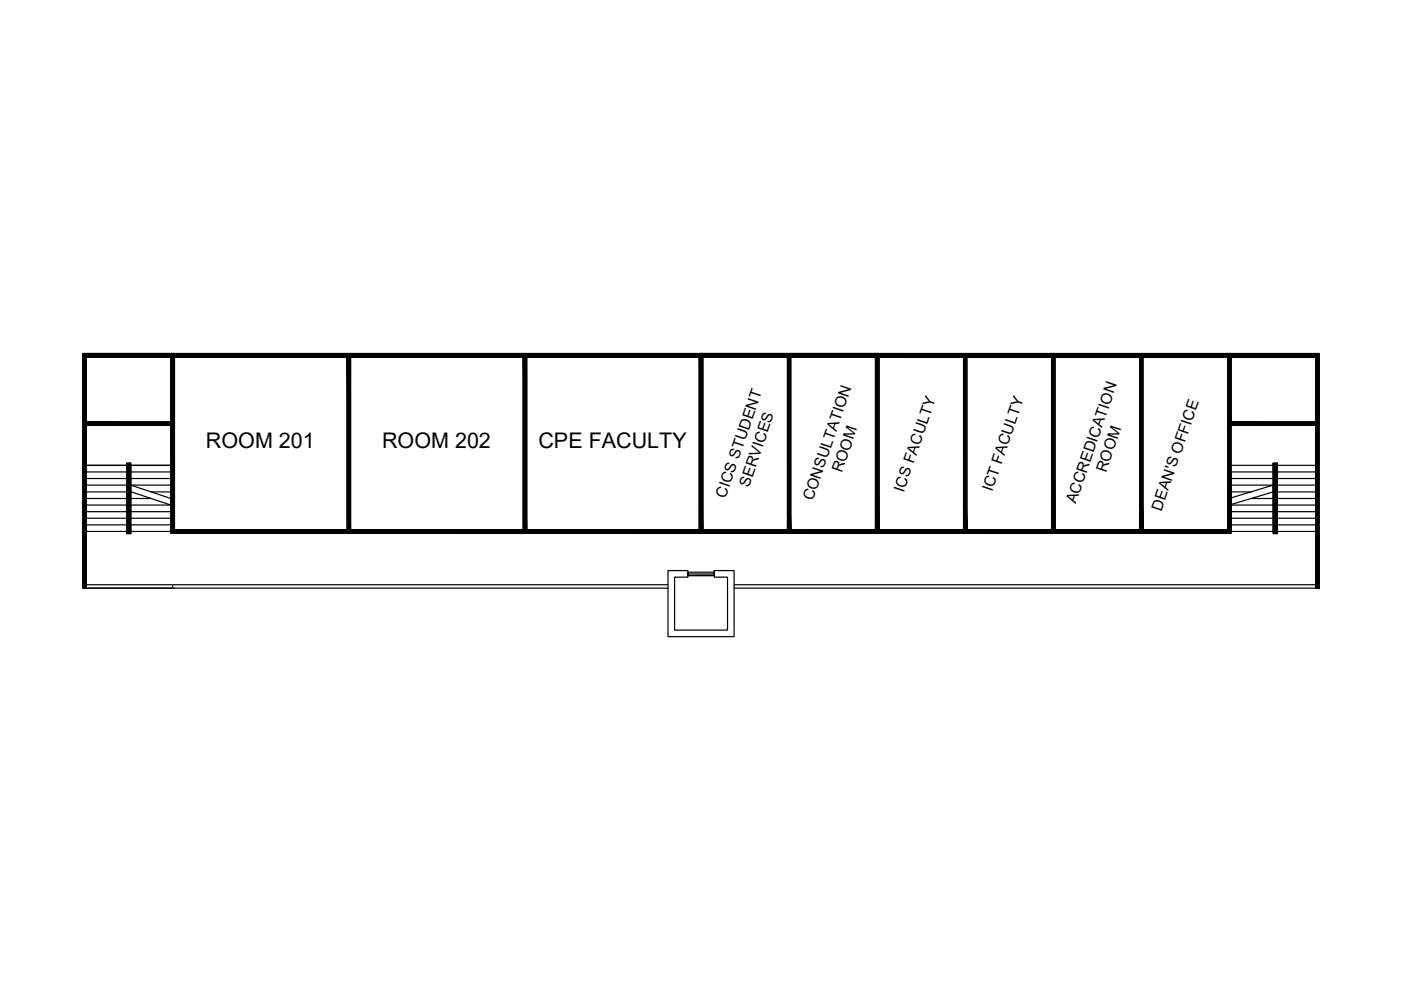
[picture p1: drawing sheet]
<svg xmlns="http://www.w3.org/2000/svg" width="297mm" height="210mm" viewBox="0 0 297 210" stroke-linecap="round" stroke-linejoin="round" font-family="sans-serif">
<!-- layer: hatches -->
<g fill="none" stroke="#000" stroke-width=".25">
<path d="M17.9 75.3h261.4v48.7M17.9 75.3h261.4v14.5M17.9 75.3v48.7M18.3 75.7h17.9v13.7h-17.9zM36.2 75.7v37.4h38.1M36.2 75h224.8M36.6 75.3h-18.7v14.5M36.6 75.7v37M37 75.7h36.6v36.6h-36.6zM37 75.7v36.6M73.6 75.7v36.6M74.3 75.7h36.6v36.6h-36.6z"/>
<path d="M74.3 75.7v36.6M110.9 75.7v36.6M111.7 75.7h36.6v36.6h-36.6zM111.7 75.7v36.6M148.3 75.7v36.6v-36.6M149 75.7h36.6v36.6h-36.6zM149 75.7v36.6M166.9 75.7h.8v36.6h-.8zM185.6 75.7v36.6M186.3 75.7h36.7v36.6h-36.7zM186.3 75.7v36.6M204.3 75.7h.7v36.6h-.7z"/>
<path d="M223 75.7v36.6M223.7 75.7h36.6v36.6h-36.6zM223.7 75.7v36.6M241.6 75.7h.7v36.6h-.7zM260.3 75h19.4v15.2M260.3 75.7v14.5M261 75.7v37.4h-38M261 75.7h18v13.7h-18zM17.6 90.2v-15.2h19.4h-19.4v49.7h19.4M18.3 89.8h17.9M18.3 98.7h8.6v14h-8.6M18.3 90.2h17.9"/>
<path d="M26.9 98.2h.8v14.9h-.8zM27.7 98.7h8.5h-8.5v14h8.9M260.7 89.8v-14.1v37h-37.4v-37v37h-37.3v-37v37h-37.4v-37v37h-37.3v-37v37h-37.4v-37v37h-37.3M261 89.8h18M261 98.7h8.9v14h-9.2M261 90.2h18M269.9 98.2h.9v14.9h-.9zM279 98.7h-8.2v14h8.2M18.3 111.3h8.6M18.3 109.9h8.6M18.3 108.5h8.6M18.3 107.1h8.6"/>
<path d="M18.3 105.7h8.6M18.3 104.3h8.6M18.3 102.9h8.6M18.3 101.5h8.6M18.3 100.1h8.6M27.7 104.3h.1M27.7 102.9l8.5 2.8v1.4l-8.5-2.8zM27.7 111.3h8.5M27.7 109.9h8.5M27.7 108.5h8.5M27.7 107.1h8.5M27.7 105.7h4.3"/>
<path d="M27.7 102.9h8.5M27.7 101.5h8.5M27.7 100.1h8.5M32 104.3h4.2M73.6 113.1h150.1M73.9 112.7v.4M111.3 112.7v.4M148.6 112.7v.4M186 112.7v.4M223.3 112.7v.4M260.7 105.7v1.4M261 111.3h8.9"/>
<path d="M261 109.9h8.9M261 108.5h8.9M261 107.1h8.9M261 104.3h4.3M261 102.9h8.9M261 101.5h8.9M261 100.1h8.9M265.3 105.7h4.6M269.9 102.9v1.4l-8.9 2.7M269.9 102.9l-8.9 2.7M270.8 111.3h8.2M270.8 109.9h8.2"/>
<path d="M270.8 108.5h8.2M270.8 107.1h8.2M270.8 105.7h8.2M270.8 104.3h8.2M270.8 102.9h8.2M270.8 101.5h8.2M270.8 100.1h8.2M17.6 124h.7v.7M36.6 124.4h.1M141.6 124h-123.3v-48.3h260.7v48.3h-123.4M141.6 124.7h-124v-49.7h262.1v49.7h-124.1M141.6 121h4.2v1.4h-2.8v11.2h11.2v-11.2h-2.7v-1.4h4.1v14h-14z"/>
<path d="M145.8 121.3h5.7v.7h-5.7v-.3h5.7v.3h-5.7zM279 124h.7v.7h-.7z"/>
</g>
<g fill="#000" stroke="#000" stroke-width=".21">
<path d="M17.6 75.3l.3 14.9v-14.9zM17.6 75.3l.3 14.9h-.3z"/>
<path d="M17.9 75.7l.4 14.1v-14.1zM17.9 75.7l.4 14.1h-.4z"/>
<path d="M36.2 75.7l.4 13.7v-13.7zM36.2 75.7l.4 13.7h-.4z"/>
<path d="M36.6 75.7l.4 36.6v-36.6zM36.6 75.7l.4 36.6h-.4z"/>
<path d="M73.6 75.7l.3 36.6v-36.6zM73.6 75.7l.3 36.6h-.3z"/>
<path d="M73.9 75.7l.4 36.6v-36.6zM73.9 75.7l.4 36.6h-.4z"/>
<path d="M110.9 75.7l.4 36.6v-36.6zM110.9 75.7l.4 36.6h-.4z"/>
<path d="M111.3 75.7l.4 36.6v-36.6zM111.3 75.7l.4 36.6h-.4z"/>
<path d="M148.3 75.7l.3 36.6v-36.6zM148.3 75.7l.3 36.6h-.3z"/>
<path d="M148.6 75.7l.4 36.6v-36.6zM148.6 75.7l.4 36.6h-.4z"/>
<path d="M166.9 75.7l.8 36.6v-36.6zM166.9 75.7l.8 36.6h-.8z"/>
<path d="M185.6 75.7l.4 36.6v-36.6zM185.6 75.7l.4 36.6h-.4z"/>
<path d="M186 75.7l.3 36.6v-36.6zM186 75.7l.3 36.6h-.3z"/>
<path d="M204.3 75.7l.7 36.6v-36.6zM204.3 75.7l.7 36.6h-.7z"/>
<path d="M223 75.7l.3 36.6v-36.6zM223 75.7l.3 36.6h-.3z"/>
<path d="M223.3 75.7l.4 36.6v-36.6zM223.3 75.7l.4 36.6h-.4z"/>
<path d="M241.6 75.7l.7 36.6v-36.6zM241.6 75.7l.7 36.6h-.7z"/>
<path d="M260.3 75.7l.4 14.5v-14.5zM260.3 75.7l.4 14.5h-.4z"/>
<path d="M260.7 75.7l.3 37v-37zM260.7 75.7l.3 37h-.3z"/>
<path d="M17.9 75.3l261.4 .4v-.4zM17.9 75.3l261.4 .4h-261.4z"/>
<path d="M279 75.7l.3 13.7v-13.7zM279 75.7l.3 13.7h-.3z"/>
<path d="M17.6 75l262.1 .3v-.3zM17.6 75l262.1 .3h-262.1z"/>
<path d="M279.3 75.3l.4 14.5v-14.5zM279.3 75.3l.4 14.5h-.4z"/>
<path d="M17.6 90.2l.3 33.8v-33.8zM17.6 90.2l.3 33.8h-.3z"/>
<path d="M17.9 89.8l.4 8.9v-8.9zM17.9 89.8l.4 8.9h-.4z"/>
<path d="M17.9 98.7l.4 25.3v-25.3zM17.9 98.7l.4 25.3h-.4z"/>
<path d="M26.9 98.2l.8 14.9v-14.9zM26.9 98.2l.8 14.9h-.8z"/>
<path d="M18.3 89.4l17.9 .4v-.4zM18.3 89.4l17.9 .4h-17.9z"/>
<path d="M18.3 89.8l17.9 .4v-.4zM18.3 89.8l17.9 .4h-17.9z"/>
<path d="M36.2 89.4l.4 23.3v-23.3zM36.2 89.4l.4 23.3h-.4z"/>
<path d="M260.3 90.2l.4 22.1v-22.1zM260.3 90.2l.4 22.1h-.4z"/>
<path d="M269.9 98.2l.9 14.9v-14.9zM269.9 98.2l.9 14.9h-.9z"/>
<path d="M261 89.4l18 .4v-.4zM261 89.4l18 .4h-18z"/>
<path d="M261 89.8l18 .4v-.4zM261 89.8l18 .4h-18z"/>
<path d="M279 89.4l.3 34.6v-34.6zM279 89.4l.3 34.6h-.3z"/>
<path d="M279.3 89.8l.4 34.2v-34.2zM279.3 89.8l.4 34.2h-.4z"/>
<path d="M36.6 112.3l37.3 .4v-.4zM36.6 112.3l37.3 .4h-37.3z"/>
<path d="M36.2 112.7l37.7 .4v-.4zM36.2 112.7l37.7 .4h-37.7z"/>
<path d="M73.9 112.3l37.4 .4v-.4zM73.9 112.3l37.4 .4h-37.4z"/>
<path d="M73.9 112.7l37.4 .4v-.4zM73.9 112.7l37.4 .4h-37.4z"/>
<path d="M111.3 112.3l37.3 .4v-.4zM111.3 112.3l37.3 .4h-37.3z"/>
<path d="M111.3 112.7l37.3 .4v-.4zM111.3 112.7l37.3 .4h-37.3z"/>
<path d="M148.6 112.3l37.4 .4v-.4zM148.6 112.3l37.4 .4h-37.4z"/>
<path d="M148.6 112.7l37.4 .4v-.4zM148.6 112.7l37.4 .4h-37.4z"/>
<path d="M186 112.3l37.3 .4v-.4zM186 112.3l37.3 .4h-37.3z"/>
<path d="M186 112.7l37.3 .4v-.4zM186 112.7l37.3 .4h-37.3z"/>
<path d="M223.3 112.3l37.4 .4v-.4zM223.3 112.3l37.4 .4h-37.4z"/>
<path d="M223.3 112.7l37.7 .4v-.4zM223.3 112.7l37.7 .4h-37.7z"/>
<path d="M17.6 124l.7 .7v-.7zM17.6 124l.7 .7h-.7z"/>
<path d="M279 124l.7 .7v-.7zM279 124l.7 .7h-.7z"/>
</g>
<g font-size="4.6">
<text x="43.7" y="94.9">ROOM 201</text>
<text x="81" y="94.9">ROOM 202</text>
<text x="114.2" y="94.9">CPE FACULTY</text>
</g>
<g font-size="3.3">
<text x="178.5" y="100.4" transform="rotate(-71 178.5 100.4)">ROOM</text>
<text x="234.5" y="100.4" transform="rotate(-71 234.5 100.4)">ROOM</text>
<text x="153.8" y="105.7" transform="rotate(-71 153.8 105.7)">CICS STUDENT</text>
<text x="158.8" y="103.4" transform="rotate(-71 158.8 103.4)">SERVICES</text>
<text x="172.3" y="106.3" transform="rotate(-71 172.3 106.3)">CONSULTATION</text>
<text x="191.6" y="104.5" transform="rotate(-71 191.6 104.5)">ICS FACULTY</text>
<text x="210.3" y="104.4" transform="rotate(-71 210.3 104.4)">ICT FACULTY</text>
<text x="228.1" y="106.9" transform="rotate(-71 228.1 106.9)">ACCREDICATION</text>
<text x="246.2" y="108.5" transform="rotate(-71 246.2 108.5)">DEAN'S OFFICE</text>
</g>
</svg>
